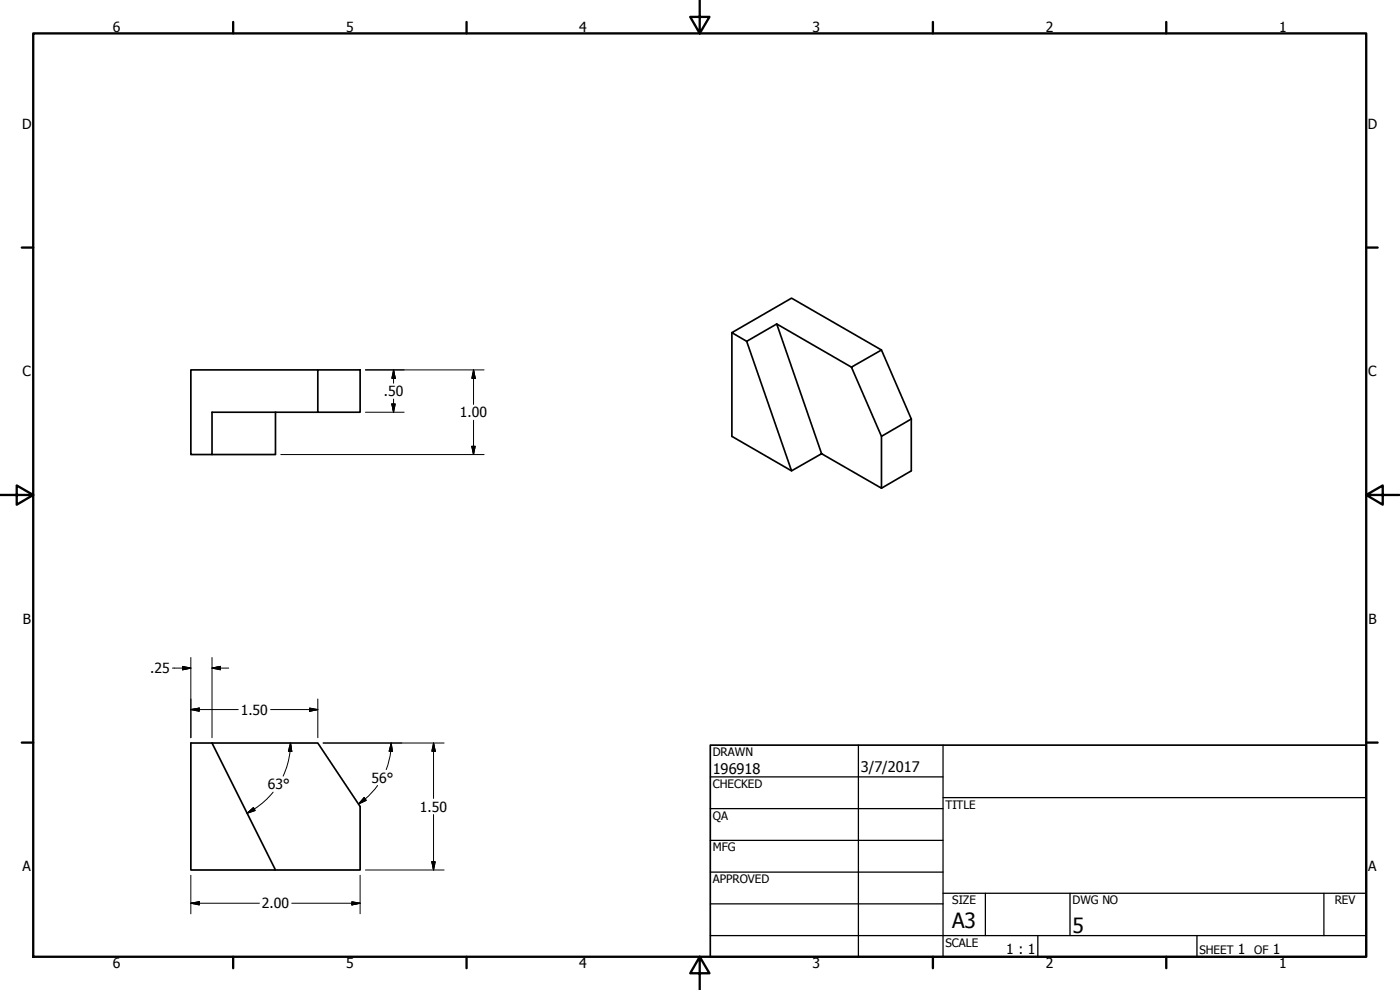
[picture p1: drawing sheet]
<svg xmlns="http://www.w3.org/2000/svg" width="420mm" height="297mm" viewBox="0 0 420 297" stroke-linecap="round" stroke-linejoin="round" font-family="sans-serif">
<!-- layer: Visible (ANSI) -->
<path d="M219.6 99.8v31.1l18 10.4M233.1 97.2l22.4 13M95.4 111h12.7v12.7h-12.7zM95.4 111h-38.1v25.4h6.3v-12.7h31.8M224.1 102.4l-4.5-2.6 18-10.3 26.9 15.5M255.5 110.2l9-5.2 9 20.7-9 5.2zM82.7 123.7v12.7h-19.1M264.5 130.9v15.6l-17.9-10.4-13.5-38.9-9 5.2 13.5 38.9 9-5.2M273.5 125.7v15.6l-9 5.2M57.3 222.9h6.3l19.1 38.1h-25.4zM63.6 222.9h31.8l12.7 19.1v19h-25.4" fill="none" stroke="#000" stroke-width=".51"/>
<!-- layer: Border (ANSI) -->
<g fill="none" stroke="#000" stroke-width=".7">
<path d="M10 10h400v277.1h-400zM70 6.6v3.4M140 6.6v3.4M210 0v10l-2.9-4.9h5.8l-2.9 4.9M280 6.6v3.4M350 6.6v3.4M6.5 74.3h3.5M410 74.3h3.4M0 148.5h10l-5-2.8v5.7l5-2.9M410 148.5l5 2.9v-5.7l-5 2.8h10M6.5 222.8h3.5M410 222.8h3.4"/>
<path d="M70 287.1v3.4M140 287.1v3.4M210 287.1l2.9 4.9h-5.8l2.9-4.9v9.9M280 287.1v3.4M350 287.1v3.4"/>
</g>
<!-- layer: Title (ANSI) -->
<g fill="none" stroke="#000" stroke-width=".38">
<path d="M213.2 233.1h69.8M257.6 223.6v63.5M283 239.3h127M283 223.6v63.5M213.2 242.6h69.8M213.2 252.1h69.8M213.2 261.7h69.8M213.2 271.2h69.8M283 268h127M295.7 268v12.7M321.1 268v12.7M397.3 268v12.7"/>
<path d="M213.2 280.7h196.8M311.5 280.7v6.4M359.2 280.7v6.4"/>
</g>
<path d="M213.2 223.6h196.8v63.5h-196.8z" fill="none" stroke="#000" stroke-width=".51"/>
<!-- layer: Dimension (ANSI) -->
<g fill="none" stroke="#000" stroke-width=".3">
<path d="M109.7 111h35.6M118.1 111l.5 2.5h-1zM118.1 111v4M118.1 119.7v4M142.1 111l.5 2.5h-1zM142.1 111v10.3M84.3 136.4h61M109.7 123.7h11.6M117.6 121.2h1l-.5 2.5zM141.6 133.9h1l-.5 2.5zM142.1 126.1v10.3M54.8 199.9l2.5 .6-2.5 .5z"/>
<path d="M57.3 197.3v24M63.6 197.3v24M51.8 200.5h5.5M57.3 212.9l2.5-.4v.9zM57.3 212.9h14.2M63.6 200.5l2.6-.6v1.1zM63.6 200.5h5M81.2 212.9h14.2M92.9 212.5l2.5 .4-2.5 .5zM95.4 209.7v11.6M82 237.7a23.5 23.5 0 0 1-5.6 5M87.2 222.9l.4 2.6-1-.1z"/>
<path d="M87.2 222.9a23.5 23.5 0 0 1-2.2 10M97 222.9h36.3M109.3 239.3l.6 .8-2.3 1.1zM109.6 239.8l-2 1.4M113.3 235.7l-1.7 2.1-2 1.9M117.4 222.9l.3 2.6-.9-.1zM117.4 222.9l-.3 3.9-1.2 4.1M130.1 222.9l.5 2.5h-1zM130.1 222.9v16.7M74.2 244l1.9-1.7 .5 .9zM76.3 242.7l-2.1 1.3M129.6 258.6h1l-.5 2.4z"/>
<path d="M130.1 244.4v16.6M57.3 271l2.5-.4v.9zM57.3 262.6v11.6M57.3 271h20.6M87.6 271h20.5M105.6 270.6l2.5 .4-2.5 .5zM108.1 262.6v11.6M109.7 261h23.6"/>
</g>
<g fill="#000" stroke="#000" stroke-width=".3">
<path d="M118.1 111l.5 2.5zM118.1 111l.5 2.5h-1zM142.1 111l.5 2.5zM142.1 111l.5 2.5h-1zM117.6 121.2l.5 2.5zM117.6 121.2h1l-.5 2.5zM141.6 133.9l.5 2.5zM141.6 133.9h1l-.5 2.5zM63.6 200.5l2.6-.6zM63.6 200.5l2.6-.6v1.1zM54.8 201l2.5-.5zM54.8 199.9l2.5 .6-2.5 .5z"/>
<path d="M57.3 212.9l2.5-.4zM57.3 212.9l2.5-.4v.9zM92.9 213.4l2.5-.5zM92.9 212.5l2.5 .4-2.5 .5zM87.2 222.9l.4 2.6zM87.2 222.9l.4 2.6-1-.1zM109.3 239.3l-1.7 1.9zM109.3 239.3l.6 .8-2.3 1.1zM117.4 222.9l.3 2.6zM117.4 222.9l.3 2.6-.9-.1zM130.1 222.9l.5 2.5zM130.1 222.9l.5 2.5h-1z"/>
<path d="M74.2 244l1.9-1.7zM74.2 244l1.9-1.7 .5 .9zM129.6 258.6l.5 2.4zM129.6 258.6h1l-.5 2.4zM57.3 271l2.5-.4zM57.3 271l2.5-.4v.9zM105.6 271.5l2.5-.5zM105.6 270.6l2.5 .4-2.5 .5z"/>
</g>
<g font-size="6.3">
<text x="285.8" y="278.6">A3</text>
<text x="321.9" y="279.8">5</text>
</g>
<g font-size="4.4">
<text x="213.9" y="232.2">196918</text>
<text x="258.4" y="231.6">3/7/2017</text>
</g>
<g font-size="4.2">
<text x="33.8" y="9.6">6</text>
<text x="103.9" y="9.6">5</text>
<text x="173.9" y="9.6">4</text>
<text x="243.8" y="9.6">3</text>
<text x="313.9" y="9.6">2</text>
<text x="383.9" y="9.6">1</text>
<text x="6.7" y="38.7">D</text>
<text x="410.5" y="38.7">D</text>
<text x="6.8" y="113">C</text>
<text x="410.7" y="113">C</text>
<text x="115.2" y="118.9">.50</text>
<text x="138" y="125.2">1.00</text>
<text x="6.9" y="187.2">B</text>
<text x="410.7" y="187.2">B</text>
<text x="45.1" y="202">.25</text>
<text x="72.3" y="214.4">1.50</text>
<text x="80.4" y="236.8">63°</text>
<text x="111.5" y="234.8">56°</text>
<text x="126" y="243.5">1.50</text>
<text x="6.8" y="261.4">A</text>
<text x="410.7" y="261.4">A</text>
<text x="78.6" y="272.5">2.00</text>
<text x="302" y="286.3">1 : 1</text>
<text x="371.5" y="286.2">1</text>
<text x="382" y="286.2">1</text>
<text x="33.8" y="290.5">6</text>
<text x="103.9" y="290.5">5</text>
<text x="173.9" y="290.5">4</text>
<text x="243.8" y="290.5">3</text>
<text x="313.9" y="290.5">2</text>
<text x="383.9" y="290.5">1</text>
</g>
<g font-size="3.5">
<text x="213.9" y="226.9">DRAWN</text>
<text x="213.9" y="236.4">CHECKED</text>
<text x="213.9" y="245.9">QA</text>
<text x="283.8" y="242.6">TITLE</text>
<text x="213.9" y="255.4">MFG</text>
<text x="213.9" y="265">APPROVED</text>
<text x="285.8" y="271.3">SIZE</text>
<text x="321.9" y="271.3">DWG NO</text>
<text x="400.6" y="271.3">REV</text>
<text x="283.8" y="284">SCALE</text>
<text x="360" y="286.2">SHEET</text>
<text x="376.4" y="286.2">OF</text>
</g>
</svg>
